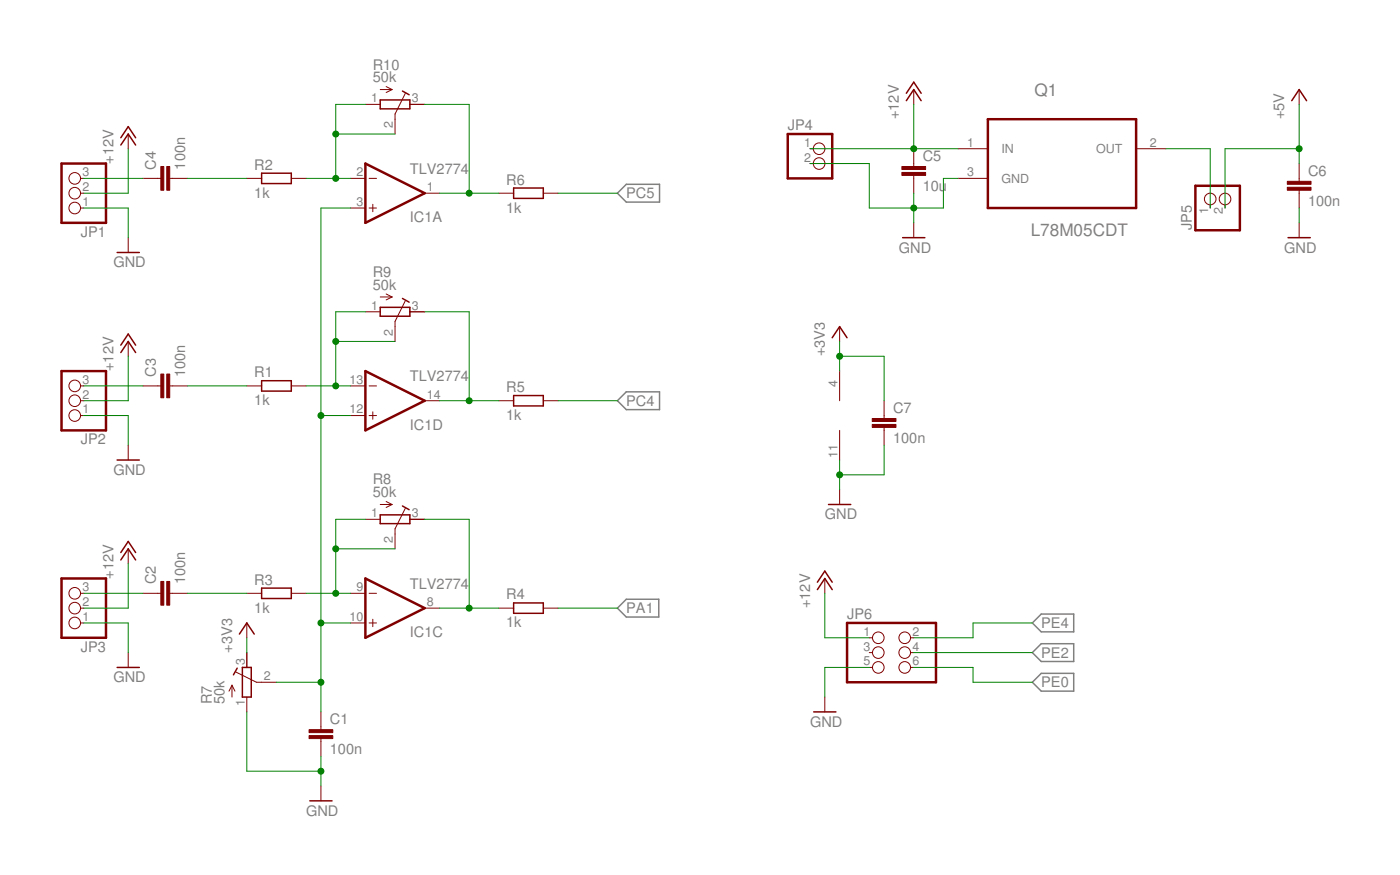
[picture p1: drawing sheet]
<svg xmlns="http://www.w3.org/2000/svg" width="240mm" height="150mm" viewBox="0 0 240 150" stroke-linecap="round" stroke-linejoin="round" font-family="sans-serif">
<path d="M105.8 33.1l1.5-1.5h5.7v3h-5.7zM105.8 68.7l1.5-1.6h5.7v3.1h-5.7zM105.8 104.2l1.5-1.5h5.6v3h-5.6zM176.9 116.9l1.5-1.5h5.6v3h-5.6zM176.9 106.7l1.5-1.5h5.6v3.1h-5.6zM176.9 111.8l1.5-1.5h5.6v3h-5.6z" fill="none" stroke="#808080" stroke-width=".25"/>
<path d="M10.5 28h7.7v10.2h-7.7zM62.6 28l10.2 5.1-10.2 5.1zM135 23h7.6v7.6h-7.6zM169.3 20.4h25.4v15.2h-25.4zM204.8 31.8h7.6v7.7h-7.6zM10.5 63.6h7.7v10.1h-7.7zM62.6 63.6l10.2 5.1-10.2 5zM10.5 99.1h7.7v10.2h-7.7zM62.6 99.1l10.2 5.1-10.2 5.1zM145.1 106.7h15.3v10.2h-15.3z" fill="none" stroke="#800000" stroke-width=".42"/>
<g fill="none" stroke="#800000" stroke-width=".17">
<path d="M62.6 17.9h2.6M65.2 15.3h2M66.2 14.8l1 .5M67.2 15.3l-1 .6M69.4 16l-1.7 3.5v3.5M70.2 17.9h2.6M156.6 15.3v2.6M222.6 15.3v2.6M13.8 35.6h.6M13.8 30.6h.6M13.8 33.1h.6M22 23v2.5"/>
<path d="M24.5 30.6h3.1M29.1 30.6h3M42.3 30.6h2.5M49.9 30.6h2.6M60.1 35.6h2.5M60.1 30.6h2.5M63.2 35.6h1.3M63.2 30.6h1.3M63.9 35v1.3M72.8 33.1h2.5M85.5 33.1h2.5M93.1 33.1h2.5"/>
<path d="M138.8 25.5h.6M138.8 28h.6M156.6 25.5v3M156.6 30.1v3M156.6 38.2v2.5M164.2 30.6h5.1M164.2 25.5h5.1M194.7 25.5h5M207.4 35.1v.5M209.9 35.1v.5M222.6 28v3.1M222.6 32.6v3"/>
<path d="M222.6 38.2v2.5M22 40.7v2.6M22 58.5v2.5M62.6 53.4h2.6M65.2 50.9h2M66.2 50.4l1 .5M67.2 50.9l-1 .5M69.4 51.5l-1.7 3.6v3.4M70.2 53.4h2.6M143.9 56v2.5M13.8 71.2h.6M13.8 66.1h.6"/>
<path d="M13.8 68.7h.6M22 76.3v2.5M24.5 66.1h3.1M29.1 66.1h3M42.3 66.1h2.5M49.9 66.1h2.6M60.1 71.2h2.5M60.1 66.1h2.5M63.2 71.2h1.3M63.2 66.1h1.3M63.9 70.6v1.2M72.8 68.7h2.5"/>
<path d="M85.5 68.7h2.5M93.1 68.7h2.5M143.9 63.6v5.1M143.9 73.7v5.1M151.5 68.7v3M151.5 73.2v3.1M22 94v2.6M62.6 89h2.6M65.2 86.4h2M66.2 85.9l1 .5M67.2 86.4l-1 .6M69.4 87.1l-1.7 3.5v3.4"/>
<path d="M70.2 89h2.6M141.3 99.1v2.6M143.9 83.9v2.5M13.8 106.7h.6M13.8 101.7h.6M13.8 104.2h.6M22 111.8v2.6M24.5 101.7h3.1M29.1 101.7h3M39.8 117.4v2M39.8 117.4l-.6 1M39.8 117.4l.5 1"/>
<path d="M40.4 115.1l3.5 1.8h3.5M42.3 101.7h2.5M42.3 106.7v2.6M42.3 111.8v2.6M42.3 119.4v2.6M49.9 101.7h2.6M60.1 106.7h2.5M60.1 101.7h2.5M63.2 106.7h1.3M63.2 101.7h1.3M63.9 106.1v1.3M72.8 104.2h2.5"/>
<path d="M85.5 104.2h2.5M93.1 104.2h2.5M141.3 119.4v2.6M148.9 109.3h.6M148.9 111.8h.6M148.9 114.4h.6M156 109.3h.6M156 111.8h.6M156 114.4h.6M55 122v3M55 126.6v3M55 134.7v2.5"/>
<circle cx="12.8" cy="35.6" r=".99"/>
<circle cx="12.8" cy="33.1" r=".99"/>
<circle cx="12.8" cy="30.6" r=".99"/>
<circle cx="140.4" cy="25.5" r=".99"/>
<circle cx="140.4" cy="28" r=".99"/>
<circle cx="207.4" cy="34.1" r=".99"/>
<circle cx="209.9" cy="34.1" r=".99"/>
<circle cx="12.8" cy="68.7" r=".99"/>
<circle cx="12.8" cy="66.1" r=".99"/>
<circle cx="12.8" cy="71.2" r=".99"/>
<circle cx="12.8" cy="106.7" r=".99"/>
<circle cx="12.8" cy="104.2" r=".99"/>
<circle cx="12.8" cy="101.7" r=".99"/>
<circle cx="150.5" cy="114.4" r=".99"/>
<circle cx="150.5" cy="111.8" r=".99"/>
<circle cx="150.5" cy="109.3" r=".99"/>
<circle cx="155" cy="111.8" r=".99"/>
<circle cx="155" cy="109.3" r=".99"/>
<circle cx="155" cy="114.4" r=".99"/>
</g>
<g fill="none" stroke="#800000" stroke-width=".25">
<path d="M65.2 17.1h5v1.5h-5zM69 15.6l1.1 .6M155.3 17.3l1.3-2 1.2 2M155.3 16l1.3-1.9 1.2 1.9M221.3 17.3l1.3-2 1.3 2M20.7 24.8l1.3-1.8 1.2 1.8M20.7 23.6l1.3-1.9 1.2 1.9M44.8 29.7h5.1v1.8h-5.1zM88 32.2h5.1v1.8h-5.1zM20.1 43.3h3.8M20.7 59.1l1.3-1.9 1.2 1.9M65.2 52.7h5v1.5h-5z"/>
<path d="M69 51.1l1.1 .7M142.6 57.9l1.3-1.9 1.2 1.9M154.7 40.7h3.8M220.7 40.7h3.8M20.1 78.8h3.8M20.7 60.4l1.3-1.9 1.2 1.9M44.8 65.2h5.1v1.8h-5.1zM88 67.8h5.1v1.8h-5.1zM20.7 95.9l1.3-1.9 1.2 1.9M20.7 94.7l1.3-1.9 1.2 1.9M65.2 88.2h5v1.5h-5zM69 86.7l1.1 .6"/>
<path d="M140.1 99.8l1.2-1.9 1.3 1.9M142 86.4h3.8M20.1 114.4h3.8M40.6 114.5l-.6 1.1M41 108.6l1.3-1.9 1.3 1.9M41.5 114.4h1.6v5h-1.6zM44.8 100.8h5.1v1.8h-5.1zM88 103.3h5.1v1.8h-5.1zM140.1 101l1.2-1.9 1.3 1.9M53.1 137.2h3.8M139.4 122h3.8"/>
</g>
<g fill="#800000" stroke="#800000" stroke-width=".17">
<path d="M53 126h4v.6h-4z"/>
<path d="M53 125h4v.5h-4z"/>
<path d="M28.6 99.6h.5v4.1h-.5z"/>
<path d="M27.6 99.6h.5v4.1h-.5z"/>
<path d="M28.6 64.1h.5v4.1h-.5z"/>
<path d="M27.6 64.1h.5v4.1h-.5z"/>
<path d="M28.6 28.5h.5v4.1h-.5z"/>
<path d="M27.6 28.5h.5v4.1h-.5z"/>
<path d="M154.5 29.5h4.1v.6h-4.1z"/>
<path d="M154.5 28.5h4.1v.5h-4.1z"/>
<path d="M220.6 32.1h4v.5h-4z"/>
<path d="M220.6 31.1h4v.5h-4z"/>
<path d="M149.5 72.7h4v.5h-4z"/>
<path d="M149.5 71.7h4v.5h-4z"/>
</g>
<g fill="none" stroke="#008000" stroke-width=".17">
<path d="M62.6 17.9h-5.1v12.7M72.8 17.9h7.6v15.2M156.6 17.9v7.6M222.6 17.9v10.1M14.4 35.6h7.6v5.1M14.4 30.6h10.1M22 25.5v7.6h-7.6M32.1 30.6h10.2M52.5 30.6h7.6M57.5 23h10.2M60.1 35.6h-5.1v86.4M75.3 33.1h10.2"/>
<path d="M95.6 33.1h10.2M138.8 25.5h25.4M138.8 28h10.1v7.6h12.7v-5h2.6M156.6 33.1v5.1M199.7 25.5h7.7v10.1M222.6 35.6v2.6M222.6 25.5h-12.7v10.1M57.5 58.5h10.2M62.6 53.4h-5.1v12.7M72.8 53.4h7.6v15.3M143.9 58.5v5.1M14.4 71.2h7.6v5.1"/>
<path d="M14.4 66.1h10.1M22 61v7.7h-7.6M32.1 66.1h10.2M52.5 66.1h7.6M55 71.2h5.1M75.3 68.7h10.2M95.6 68.7h10.2M143.9 78.8v5.1M143.9 61h7.6v7.7M151.5 76.3v5.1h-7.6M22 96.6v7.6h-7.6M57.5 94h10.2"/>
<path d="M62.6 89h-5.1v12.7M72.8 89h7.6v15.2M14.4 106.7h7.6v5.1M14.4 101.7h10.1M32.1 101.7h10.2M42.3 109.3v2.5M47.4 116.9h7.6M52.5 101.7h7.6M55 106.7h5.1M75.3 104.2h10.2M95.6 104.2h10.2M141.3 101.7v7.6h7.6"/>
<path d="M148.9 114.4h-7.6v5M156.6 114.4h10.1v2.5h10.2M156.6 111.8h20.3M176.9 106.7h-10.2v2.6h-10.1M42.3 122v10.1h12.7M55 129.6v5.1"/>
</g>
<g fill="#008000" stroke="#008000" stroke-width=".17">
<circle cx="222.6" cy="25.5" r=".51"/>
<circle cx="55" cy="132.1" r=".51"/>
<circle cx="156.6" cy="35.6" r=".51"/>
<circle cx="143.9" cy="81.4" r=".51"/>
<circle cx="156.6" cy="25.5" r=".51"/>
<circle cx="143.9" cy="61" r=".51"/>
<circle cx="80.4" cy="33.1" r=".51"/>
<circle cx="80.4" cy="104.2" r=".51"/>
<circle cx="55" cy="106.7" r=".51"/>
<circle cx="55" cy="71.2" r=".51"/>
<circle cx="55" cy="116.9" r=".51"/>
<circle cx="57.5" cy="66.1" r=".51"/>
<circle cx="57.5" cy="58.5" r=".51"/>
<circle cx="80.4" cy="68.7" r=".51"/>
<circle cx="57.5" cy="101.7" r=".51"/>
<circle cx="57.5" cy="94" r=".51"/>
<circle cx="57.5" cy="30.6" r=".51"/>
<circle cx="57.5" cy="23" r=".51"/>
</g>
<g font-size="2.9" fill="#808080">
<text x="177.2" y="16.4">Q1</text>
<text x="176.6" y="40.4">L78M05CDT</text>
</g>
<g font-size="2.5" fill="#808080">
<text x="63.9" y="11.9">R10</text>
<text x="63.9" y="14.1">50k</text>
<text x="135" y="22.3">JP4</text>
<text x="154" y="20.4" transform="rotate(-90 154 20.4)">+12V</text>
<text x="220.1" y="20.4" transform="rotate(-90 220.1 20.4)">+5V</text>
<text x="19.4" y="28" transform="rotate(-90 19.4 28)">+12V</text>
<text x="26.7" y="29" transform="rotate(-90 26.7 29)">C4</text>
<text x="31.8" y="29" transform="rotate(-90 31.8 29)">100n</text>
<text x="43.6" y="29.1">R2</text>
<text x="70.2" y="29.8">TLV2774</text>
<text x="158.1" y="27.7">C5</text>
<text x="43.6" y="33.9">1k</text>
<text x="86.7" y="31.6">R6</text>
<text x="107.3" y="34">PC5</text>
<text x="158.1" y="32.7">10u</text>
<text x="224.1" y="35.3">100n</text>
<text x="224.1" y="30.2">C6</text>
<text x="13.9" y="40.6">JP1</text>
<text x="70.2" y="38.1">IC1A</text>
<text x="86.7" y="36.4">1k</text>
<text x="204.2" y="39.5" transform="rotate(-90 204.2 39.5)">JP5</text>
<text x="19.4" y="45.8">GND</text>
<text x="63.9" y="47.5">R9</text>
<text x="154" y="43.3">GND</text>
<text x="220.1" y="43.3">GND</text>
<text x="63.9" y="49.6">50k</text>
<text x="19.4" y="63.6" transform="rotate(-90 19.4 63.6)">+12V</text>
<text x="26.7" y="64.6" transform="rotate(-90 26.7 64.6)">C3</text>
<text x="31.8" y="64.6" transform="rotate(-90 31.8 64.6)">100n</text>
<text x="43.6" y="64.6">R1</text>
<text x="70.2" y="65.4">TLV2774</text>
<text x="141.3" y="61" transform="rotate(-90 141.3 61)">+3V3</text>
<text x="43.6" y="69.4">1k</text>
<text x="86.7" y="72">1k</text>
<text x="86.7" y="67.2">R5</text>
<text x="107.3" y="69.5">PC4</text>
<text x="153" y="70.8">C7</text>
<text x="13.9" y="76.2">JP2</text>
<text x="70.2" y="73.6">IC1D</text>
<text x="153" y="75.9">100n</text>
<text x="19.4" y="81.4">GND</text>
<text x="63.9" y="83">R8</text>
<text x="63.9" y="85.2">50k</text>
<text x="141.3" y="89">GND</text>
<text x="19.4" y="99.1" transform="rotate(-90 19.4 99.1)">+12V</text>
<text x="26.7" y="100.1" transform="rotate(-90 26.7 100.1)">C2</text>
<text x="31.8" y="100.1" transform="rotate(-90 31.8 100.1)">100n</text>
<text x="43.6" y="100.2">R3</text>
<text x="70.2" y="100.9">TLV2774</text>
<text x="43.6" y="105">1k</text>
<text x="86.7" y="107.5">1k</text>
<text x="86.7" y="102.7">R4</text>
<text x="107.3" y="105.1">PA1</text>
<text x="138.8" y="104.2" transform="rotate(-90 138.8 104.2)">+12V</text>
<text x="145.1" y="106.1">JP6</text>
<text x="178.4" y="107.6">PE4</text>
<text x="13.9" y="111.7">JP3</text>
<text x="39.8" y="111.8" transform="rotate(-90 39.8 111.8)">+3V3</text>
<text x="70.2" y="109.2">IC1C</text>
<text x="178.4" y="112.7">PE2</text>
<text x="19.4" y="116.9">GND</text>
<text x="178.4" y="117.8">PE0</text>
<text x="36.3" y="120.7" transform="rotate(-90 36.3 120.7)">R7</text>
<text x="38.5" y="120.7" transform="rotate(-90 38.5 120.7)">50k</text>
<text x="56.5" y="124.1">C1</text>
<text x="138.8" y="124.5">GND</text>
<text x="56.5" y="129.2">100n</text>
<text x="52.5" y="139.8">GND</text>
</g>
<g font-size="2.1" fill="#808080">
<text x="63.6" y="17.5">1</text>
<text x="70.6" y="17.5">3</text>
<text x="67.3" y="22" transform="rotate(-90 67.3 22)">2</text>
<text x="137.8" y="25.1">1</text>
<text x="137.8" y="27.7">2</text>
<text x="165.8" y="25.1">1</text>
<text x="171.6" y="26.3">IN</text>
<text x="187.8" y="26.3">OUT</text>
<text x="197" y="25.1">2</text>
<text x="14.2" y="35.3">1</text>
<text x="14.2" y="32.8">2</text>
<text x="14.2" y="30.2">3</text>
<text x="61.1" y="30.2">2</text>
<text x="61.1" y="35.3">3</text>
<text x="73.1" y="32.8">1</text>
<text x="165.8" y="30.2">3</text>
<text x="171.6" y="31.3">GND</text>
<text x="207" y="36.6" transform="rotate(-90 207 36.6)">1</text>
<text x="209.6" y="36.6" transform="rotate(-90 209.6 36.6)">2</text>
<text x="63.6" y="53.1">1</text>
<text x="70.6" y="53.1">3</text>
<text x="67.3" y="57.5" transform="rotate(-90 67.3 57.5)">2</text>
<text x="14.2" y="65.8">3</text>
<text x="59.9" y="65.8">13</text>
<text x="14.2" y="70.8">1</text>
<text x="14.2" y="68.3">2</text>
<text x="59.9" y="70.8">12</text>
<text x="73.1" y="68.3">14</text>
<text x="143.5" y="66.3" transform="rotate(-90 143.5 66.3)">4</text>
<text x="143.5" y="78.4" transform="rotate(-90 143.5 78.4)">11</text>
<text x="63.6" y="88.6">1</text>
<text x="70.6" y="88.6">3</text>
<text x="67.3" y="93.1" transform="rotate(-90 67.3 93.1)">2</text>
<text x="14.2" y="101.3">3</text>
<text x="61.1" y="101.3">9</text>
<text x="14.2" y="106.4">1</text>
<text x="14.2" y="103.9">2</text>
<text x="59.9" y="106.4">10</text>
<text x="73.1" y="103.9">8</text>
<text x="148" y="108.9">1</text>
<text x="148" y="111.5">3</text>
<text x="156.4" y="108.9">2</text>
<text x="156.4" y="111.5">4</text>
<text x="41.9" y="114" transform="rotate(-90 41.9 114)">3</text>
<text x="45.2" y="116.5">2</text>
<text x="148" y="114">5</text>
<text x="156.4" y="114">6</text>
<text x="41.9" y="121" transform="rotate(-90 41.9 121)">1</text>
</g>
</svg>
